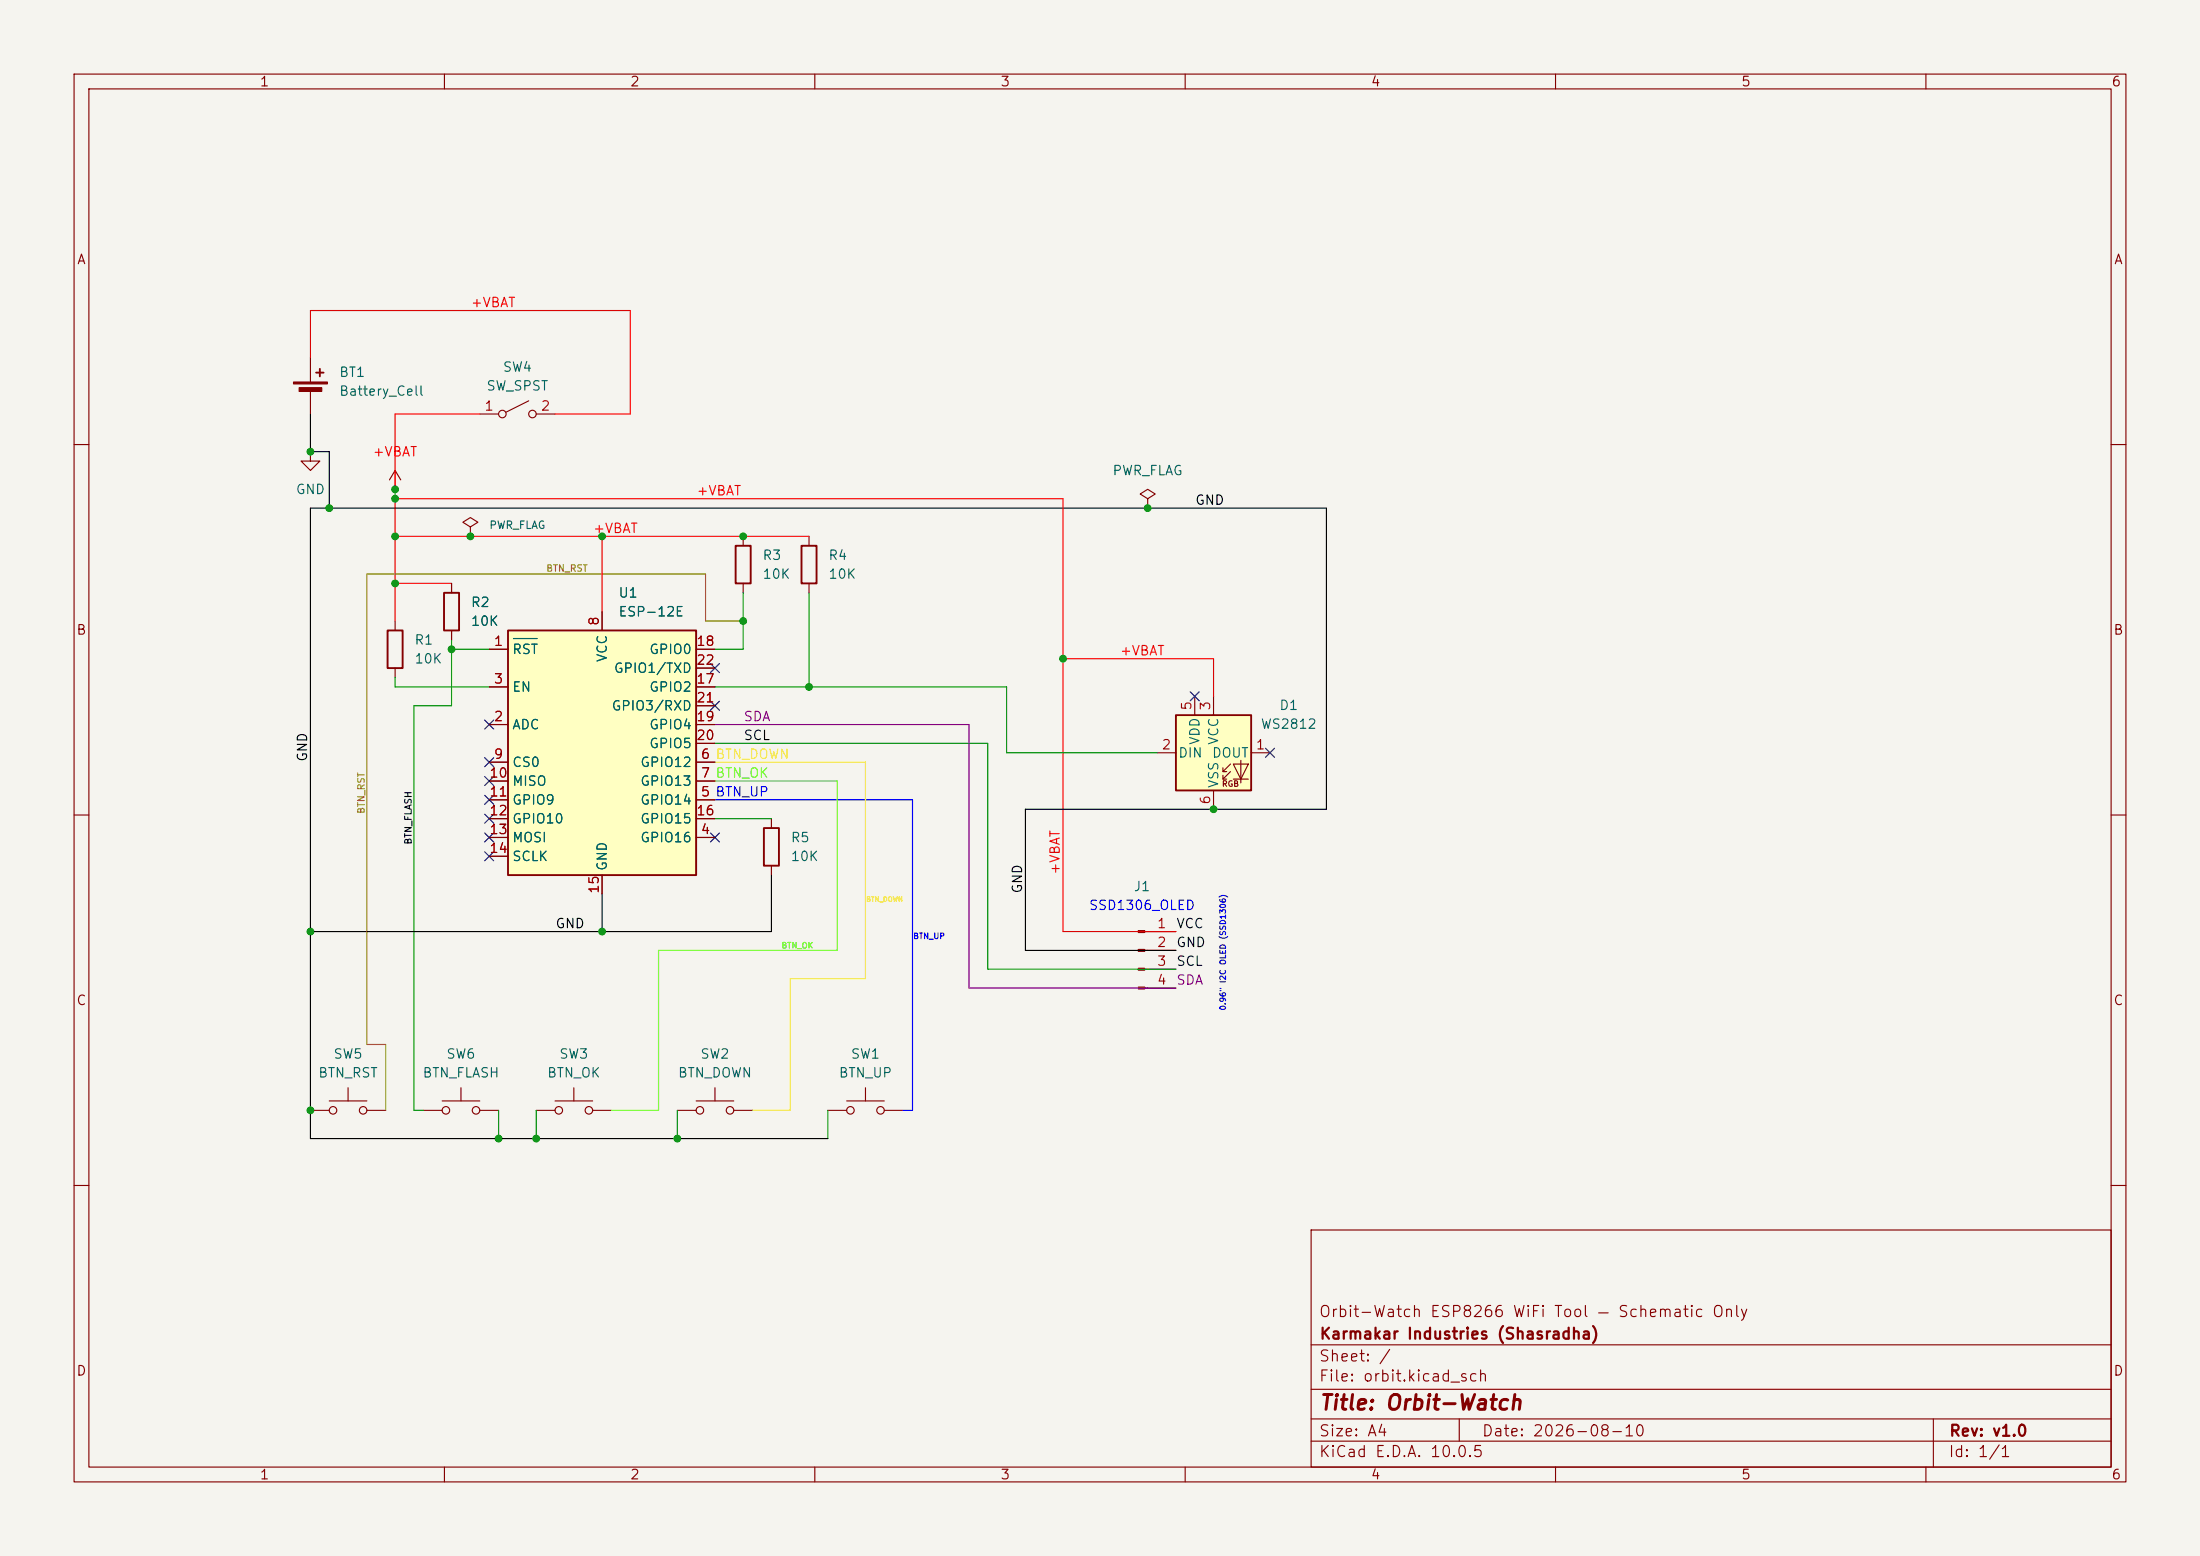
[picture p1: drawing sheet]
<svg xmlns="http://www.w3.org/2000/svg" width="297mm" height="210mm" viewBox="0 0 297 210" stroke-linecap="round" stroke-linejoin="round" font-family="sans-serif">
<path d="M0 0h297v210h-297z" fill="#f5f4ef" stroke="#f5f4ef" stroke-width=".14"/>
<g fill="none" stroke="#840000" stroke-width=".15">
<path d="M10 10h277v190h-277zM12 12h273v186h-273zM60 10v2M110 10v2M160 10v2M210 10v2M260 10v2M10 60h2M285 60h2M10 110h2M285 110h2M154.5 125.7h4.2"/>
<path d="M154.5 128.3h4.2M154.5 130.8h4.2M154.5 133.4h4.2M41.9 149.9h2.5M44.4 148.6h5.1M47 146.8v1.8M49.5 149.9h2.6M57.1 149.9h2.6M59.7 148.6h5.1M62.2 146.8v1.8M64.8 149.9h2.5M10 160h2"/>
<path d="M177 166h108v32h-108zM285 160h2M60 198v2M110 198v2M160 198v2M177 194.5h108M177 191.5h108M177 187.5h108M177 181.5h108M197 191.5v3M210 198v2M260 198v2"/>
<path d="M261 191.5v6.5"/>
<circle cx="45" cy="149.9" r=".51"/>
<circle cx="49" cy="149.9" r=".51"/>
<circle cx="60.2" cy="149.9" r=".51"/>
<circle cx="64.3" cy="149.9" r=".51"/>
</g>
<g fill="#840000" stroke="#840000" stroke-width=".15">
<path d="M153.7 125.6h.8v.3h-.8z"/>
<path d="M153.7 128.1h.8v.3h-.8z"/>
<path d="M153.7 130.7h.8v.2h-.8z"/>
<path d="M153.7 133.2h.8v.3h-.8z"/>
</g>
<path d="M158.7 96.5h10.2v10.2h-10.2z" fill="#ffffc2"/>
<g fill="none" stroke="#840000" stroke-width=".15">
<path d="M41.9 48.3v3.3M41.9 52.6v3.3M64.8 55.9h2.5M71.4 54.1l-3.1 1.5M72.4 55.9h2.5M41.9 61v1.2h1.3l-1.3 1.3-1.3-1.3h1.3M41.9 61h.1M53.3 66h.1M53.3 63.5l-.7 1.3M53.3 63.5l.8 1.3M53.3 63.5v2.5M61 78.7v1.3"/>
<path d="M63.5 71.1l1-.6-1-.6-1 .6 1 .6v1.3M63.5 72.4h.1M100.3 72.4v1.3M100.3 78.7v1.3M109.2 72.4v1.3M109.2 78.7v1.3M154.9 67.3l1.1-.6-1.1-.7-1 .7 1 .6v1.3M154.9 68.6h.1M53.3 83.8v1.3M53.3 90.2v1.2M61 85.1v1.3M161.3 94v2.5"/>
<path d="M163.8 94v2.5M104.1 110.5v1.3M104.1 116.8v1.3M156.2 101.6h2.5M163.8 106.7v2.5M165.1 104.1h.5M165.1 105.2h.5M166.1 103.1l-1 1v-.5M166.1 104.1l-1 1.1v-.6M166.5 103.1h2l-1 2.1zM166.5 105.2h2M167.5 102.6v3.1"/>
<path d="M168.9 101.6h2.5M72.4 149.9h2.5M74.9 148.6h5.1M77.5 146.8v1.8M80 149.9h2.5M91.4 149.9h2.6M94 148.6h5.1M96.5 146.8v1.8M99.1 149.9h2.5M111.8 149.9h2.5M114.3 148.6h5.1M116.8 146.8v1.8"/>
<path d="M119.4 149.9h2.5"/>
<circle cx="67.8" cy="55.9" r=".51"/>
<circle cx="71.9" cy="55.9" r=".51"/>
<circle cx="75.4" cy="149.9" r=".51"/>
<circle cx="79.5" cy="149.9" r=".51"/>
<circle cx="94.5" cy="149.9" r=".51"/>
<circle cx="98.6" cy="149.9" r=".51"/>
<circle cx="114.8" cy="149.9" r=".51"/>
<circle cx="118.9" cy="149.9" r=".51"/>
</g>
<path d="M42.7 50.3h1M43.2 49.8v1M99.3 73.7h2v5h-2zM108.2 73.7h2v5h-2zM52.3 85.1h2.1v5.1h-2.1zM59.9 80h2.1v5.1h-2.1zM158.7 96.5h10.2v10.2h-10.2zM103.1 111.8h2.1v5h-2.1z" fill="none" stroke="#840000" stroke-width=".25"/>
<g fill="#840000" stroke="#840000" stroke-width=".15">
<path d="M39.6 51.6h4.6v.2h-4.6z"/>
<path d="M40.4 52.3h3v.5h-3z"/>
</g>
<path d="M68.6 85.1h25.4v33h-25.4z" fill="#ffffc2"/>
<path d="M68.6 85.1h25.4v33h-25.4z" fill="none" stroke="#840000" stroke-width=".25"/>
<g fill="none" stroke="#840000" stroke-width=".15">
<path d="M61 78.7v1.3M61 85.1v1.3M66 87.6h2.6M66 97.8h2.6M66 92.7h2.6M81.3 82.6v2.5M94 87.6h2.5M94 97.8h2.5M94 92.7h2.5M94 95.3h2.5M94 90.2h2.5M66 113h2.6"/>
<path d="M66 108h2.6M66 102.9h2.6M66 105.4h2.6M66 110.5h2.6M66 115.6h2.6M81.3 118.1v2.6M94 113h2.5M94 108h2.5M94 102.9h2.5M94 105.4h2.5M94 110.5h2.5M94 100.3h2.5"/>
</g>
<path d="M69.3 86.2h3.2" fill="none" stroke="#006464" stroke-width=".15"/>
<path d="M96.5 108h26.7v41.9h-1.3" fill="none" stroke="#00f" stroke-width=".15"/>
<g fill="none" stroke="#009600" stroke-width=".15">
<path d="M53.3 66v1.3M53.3 91.4v1.3h12.7M61 87.6h5M61 86.4v8.9h-5.1v54.6h1.2M96.5 92.7h39.4v8.9h20.3M100.3 80v7.6h-3.8M109.2 80v12.7M96.5 100.3h36.8v30.5h25.4M96.5 110.5h7.6M67.3 149.9v3.8M72.4 149.9v3.8M91.4 149.9v3.8"/>
<path d="M111.8 149.9v3.8"/>
</g>
<path d="M96.5 105.4h16.5v22.9h-24.1v21.6h-6.4" fill="none" stroke="#66ff1a" stroke-width=".15"/>
<path d="M96.5 102.9h20.3" fill="none" stroke="#ffe216" stroke-width=".15"/>
<path d="M96.5 97.8h34.3v35.6h27.9" fill="none" stroke="#840084" stroke-width=".15"/>
<path d="M41.9 55.9v5.1h2.5v7.6M104.1 118.1v7.6h-62.2M81.3 120.7v5M158.7 128.3h-20.3v-19.1h40.7v-40.6h-137.2v85.1h69.9" fill="none" stroke="#000" stroke-width=".15"/>
<path d="M106.7 132.1h10.1" fill="none" stroke="#ffe604" stroke-width=".15"/>
<path d="M41.9 48.3v-6.4h43.2v14h-10.2M64.8 55.9h-11.5v10.1M53.3 78.7h7.7M53.3 72.4h55.9M81.3 72.4v10.2M53.3 83.8v-16.5h90.2v58.4h15.2M143.5 88.9h20.3v5.1" fill="none" stroke="#f00" stroke-width=".15"/>
<path d="M100.3 83.8h-5.1v-6.3h-45.7v63.5h2.6v8.9" fill="none" stroke="#848400" stroke-width=".15"/>
<path d="M116.8 102.9v29.2" fill="none" stroke="#fff002" stroke-width=".15"/>
<path d="M101.6 149.9h5.1" fill="none" stroke="#ffbd00" stroke-width=".15"/>
<path d="M106.7 132.1v17.8" fill="none" stroke="#ffe821" stroke-width=".15"/>
<g fill="none" stroke="#000084" stroke-width=".15">
<path d="M65.4 97.2l1.2 1.2M66.6 97.2l-1.2 1.2M95.9 94.6l1.2 1.3M95.9 89.6l1.2 1.2M97.1 94.6l-1.2 1.3M97.1 89.6l-1.2 1.2M160.7 93.4l1.2 1.2M161.9 93.4l-1.2 1.2M65.4 115l1.2 1.2M65.4 112.4l1.2 1.2M65.4 109.9l1.2 1.2M65.4 107.3l1.2 1.3"/>
<path d="M65.4 104.8l1.2 1.2M65.4 102.3l1.2 1.2M66.6 115l-1.2 1.2M66.6 112.4l-1.2 1.2M66.6 109.9l-1.2 1.2M66.6 107.3l-1.2 1.3M66.6 104.8l-1.2 1.2M66.6 102.3l-1.2 1.2M95.9 112.4l1.2 1.2M97.1 112.4l-1.2 1.2M170.8 101l1.3 1.2M172.1 101l-1.3 1.2"/>
</g>
<g fill="#009600" stroke="#009600" stroke-width=".14">
<circle cx="67.3" cy="153.7" r=".46"/>
<circle cx="41.9" cy="149.9" r=".46"/>
<circle cx="72.4" cy="153.7" r=".46"/>
<circle cx="91.4" cy="153.7" r=".46"/>
<circle cx="41.9" cy="125.7" r=".46"/>
<circle cx="81.3" cy="125.7" r=".46"/>
<circle cx="143.5" cy="88.9" r=".46"/>
<circle cx="163.8" cy="109.2" r=".46"/>
<circle cx="53.3" cy="78.7" r=".46"/>
<circle cx="44.4" cy="68.6" r=".46"/>
<circle cx="154.9" cy="68.6" r=".46"/>
<circle cx="61" cy="87.6" r=".46"/>
<circle cx="100.3" cy="83.8" r=".46"/>
<circle cx="109.2" cy="92.7" r=".46"/>
<circle cx="53.3" cy="66" r=".46"/>
<circle cx="53.3" cy="67.3" r=".46"/>
<circle cx="41.9" cy="61" r=".46"/>
<circle cx="63.5" cy="72.4" r=".46"/>
<circle cx="100.3" cy="72.4" r=".46"/>
<circle cx="81.3" cy="72.4" r=".46"/>
<circle cx="53.3" cy="72.4" r=".46"/>
</g>
<text font-size="2" fill="#840000" x="178" y="190.8">Title: Orbit-Watch</text>
<g font-size="1.5" fill="#840000">
<text x="178" y="178.1">Orbit-Watch ESP8266 WiFi Tool — Schematic Only</text>
<text x="178" y="184.1">Sheet: /</text>
<text x="178" y="181.1">Karmakar Industries (Shasradha)</text>
<text x="178" y="186.8">File: orbit.kicad_sch</text>
<text x="178" y="197">KiCad E.D.A. 10.0.5</text>
<text x="178" y="194.2">Size: A4</text>
<text x="200" y="194.2">Date: 2026-08-10</text>
<text x="263" y="197">Id: 1/1</text>
<text x="263" y="194.2">Rev: v1.0</text>
</g>
<g font-size="1.3" fill="#840000">
<text x="35" y="12">1</text>
<text x="85" y="12">2</text>
<text x="135" y="12">3</text>
<text x="185" y="12">4</text>
<text x="235" y="12">5</text>
<text x="285" y="12">6</text>
<text x="10.3" y="36">A</text>
<text x="285.3" y="36">A</text>
<text x="10.2" y="86">B</text>
<text x="285.2" y="86">B</text>
<text x="10.2" y="136">C</text>
<text x="285.2" y="136">C</text>
<text x="10.2" y="186">D</text>
<text x="285.2" y="186">D</text>
<text x="35" y="200">1</text>
<text x="85" y="200">2</text>
<text x="135" y="200">3</text>
<text x="185" y="200">4</text>
<text x="235" y="200">5</text>
<text x="285" y="200">6</text>
</g>
<g font-size="1.3" fill="#f00">
<text x="63.5" y="41.8">+VBAT</text>
<text x="50.2" y="61.9">+VBAT</text>
<text x="94" y="67.2">+VBAT</text>
<text x="80" y="72.3">+VBAT</text>
<text x="151.1" y="88.8">+VBAT</text>
<text x="143.4" y="118.1" transform="rotate(-90 143.4 118.1)">+VBAT</text>
</g>
<g font-size="1.3" fill="#006464">
<text x="45.7" y="51.2">BT1</text>
<text x="45.7" y="53.7">Battery_Cell</text>
<text x="65.6" y="53">SW_SPST</text>
<text x="67.8" y="50.5">SW4</text>
<text x="150.1" y="64.5">PWR_FLAG</text>
<text x="39.8" y="67">GND</text>
<text x="102.9" y="75.9">R3</text>
<text x="111.7" y="75.9">R4</text>
<text x="63.5" y="82.2">R2</text>
<text x="83.4" y="81">U1</text>
<text x="83.4" y="83.5">ESP-12E</text>
<text x="102.9" y="78.4">10K</text>
<text x="111.7" y="78.4">10K</text>
<text x="55.9" y="87.3">R1</text>
<text x="55.9" y="89.9">10K</text>
<text x="63.5" y="84.8">10K</text>
<text x="69.1" y="88.6">RST</text>
<text x="82.2" y="89.5" transform="rotate(-90 82.2 89.5)">VCC</text>
<text x="87.6" y="88.6">GPIO0</text>
<text x="69.1" y="93.7">EN</text>
<text x="82.8" y="91.1">GPIO1/TXD</text>
<text x="87.6" y="93.7">GPIO2</text>
<text x="69.1" y="98.8">ADC</text>
<text x="82.5" y="96.2">GPIO3/RXD</text>
<text x="87.6" y="98.8">GPIO4</text>
<text x="87.6" y="101.3">GPIO5</text>
<text x="162.3" y="100.6" transform="rotate(-90 162.3 100.6)">VDD</text>
<text x="164.8" y="100.6" transform="rotate(-90 164.8 100.6)">VCC</text>
<text x="170.1" y="98.7">WS2812</text>
<text x="172.6" y="96.1">D1</text>
<text x="69.1" y="103.8">CS0</text>
<text x="69.1" y="106.4">MISO</text>
<text x="86.4" y="103.8">GPIO12</text>
<text x="86.4" y="106.4">GPIO13</text>
<text x="159" y="102.6">DIN</text>
<text x="163.5" y="102.6">DOUT</text>
<text x="164.8" y="106.5" transform="rotate(-90 164.8 106.5)">VSS</text>
<text x="69.1" y="108.9">GPIO9</text>
<text x="69.1" y="111.5">GPIO10</text>
<text x="69.1" y="114">MOSI</text>
<text x="86.4" y="114">GPIO16</text>
<text x="86.4" y="108.9">GPIO14</text>
<text x="86.4" y="111.5">GPIO15</text>
<text x="106.7" y="114">R5</text>
<text x="69.1" y="116.5">SCLK</text>
<text x="82.2" y="117.6" transform="rotate(-90 82.2 117.6)">GND</text>
<text x="106.7" y="116.5">10K</text>
<text x="153" y="120.6">J1</text>
<text x="44.9" y="143.2">SW5</text>
<text x="60.2" y="143.2">SW6</text>
<text x="75.4" y="143.2">SW3</text>
<text x="94.5" y="143.2">SW2</text>
<text x="114.8" y="143.2">SW1</text>
<text x="42.9" y="145.7">BTN_RST</text>
<text x="57" y="145.7">BTN_FLASH</text>
<text x="73.8" y="145.7">BTN_OK</text>
<text x="91.4" y="145.7">BTN_DOWN</text>
<text x="113.1" y="145.7">BTN_UP</text>
</g>
<g font-size="1.3" fill="#a90000">
<text x="65.3" y="55.7">1</text>
<text x="72.9" y="55.7">2</text>
<text x="66.6" y="87.5">1</text>
<text x="81.1" y="84.6" transform="rotate(-90 81.1 84.6)">8</text>
<text x="93.9" y="87.5">18</text>
<text x="66.6" y="92.6">3</text>
<text x="93.9" y="92.6">17</text>
<text x="93.9" y="95.1">21</text>
<text x="93.9" y="90">22</text>
<text x="161.2" y="96" transform="rotate(-90 161.2 96)">5</text>
<text x="163.7" y="96" transform="rotate(-90 163.7 96)">3</text>
<text x="66.6" y="97.7">2</text>
<text x="93.9" y="97.7">19</text>
<text x="93.9" y="100.2">20</text>
<text x="156.7" y="101.5">2</text>
<text x="169.4" y="101.5">1</text>
<text x="66" y="105.3">10</text>
<text x="66" y="107.8">11</text>
<text x="66.6" y="102.7">9</text>
<text x="94.5" y="107.8">5 BTN_UP</text>
<text x="94.5" y="102.7">6 BTN_DOWN</text>
<text x="94.5" y="105.3">7 BTN_OK</text>
<text x="94.5" y="107.8">5</text>
<text x="94.5" y="102.7">6</text>
<text x="94.5" y="105.3">7</text>
<text x="66" y="110.4">12</text>
<text x="66" y="112.9">13</text>
<text x="93.9" y="110.4">16</text>
<text x="94.5" y="112.9">4</text>
<text x="163.7" y="108.7" transform="rotate(-90 163.7 108.7)">6</text>
<text x="66" y="115.4">14</text>
<text x="81.1" y="120.7" transform="rotate(-90 81.1 120.7)">15</text>
<text x="156.1" y="125.6">1</text>
<text x="156.1" y="128.1">2</text>
<text x="156.1" y="130.7">3</text>
<text x="156.1" y="133.2">4</text>
</g>
<g font-size="1.3">
<text x="161.3" y="68.5">GND</text>
<text x="41.8" y="102.9" transform="rotate(-90 41.8 102.9)">GND</text>
<text x="74.9" y="125.6">GND</text>
<text x="138.3" y="120.7" transform="rotate(-90 138.3 120.7)">GND</text>
</g>
<g font-size="1.3" fill="#0f0f0f">
<text x="100.3" y="100.2">SCL</text>
<text x="158.7" y="125.6">VCC</text>
<text x="158.7" y="130.7">SCL</text>
<text x="158.7" y="128.1">GND</text>
</g>
<g font-size="1.3" fill="#840084">
<text x="100.3" y="97.7">SDA</text>
<text x="158.7" y="133.2">SDA</text>
</g>
<text font-size="1.3" fill="#00f" x="146.9" y="123.1">SSD1306_OLED</text>
<text font-size="1" fill="#006464" x="66" y="71.6">PWR_FLAG</text>
<g font-size=".9" fill="#848400">
<text x="73.7" y="77.4">BTN_RST</text>
<text x="49.4" y="109.9" transform="rotate(-90 49.4 109.9)">BTN_RST</text>
</g>
<text font-size=".9" fill="#0f0f0f" x="55.8" y="114.1" transform="rotate(-90 55.8 114.1)">BTN_FLASH</text>
<text font-size=".8" fill="#840000" x="164.9" y="106.4">RGB</text>
<text font-size=".8" fill="#5eff00" x="105.4" y="128.2">BTN_OK</text>
<text font-size=".8" fill="#00f" x="123.2" y="126.9">BTN_UP</text>
<text font-size=".8" fill="#0000c2" x="165.7" y="136.5" transform="rotate(-90 165.7 136.5)">0.96&quot; I2C OLED (SSD1306)</text>
<text font-size=".6" fill="#ffc900" x="116.9" y="121.9">BTN_DOWN</text>
</svg>
